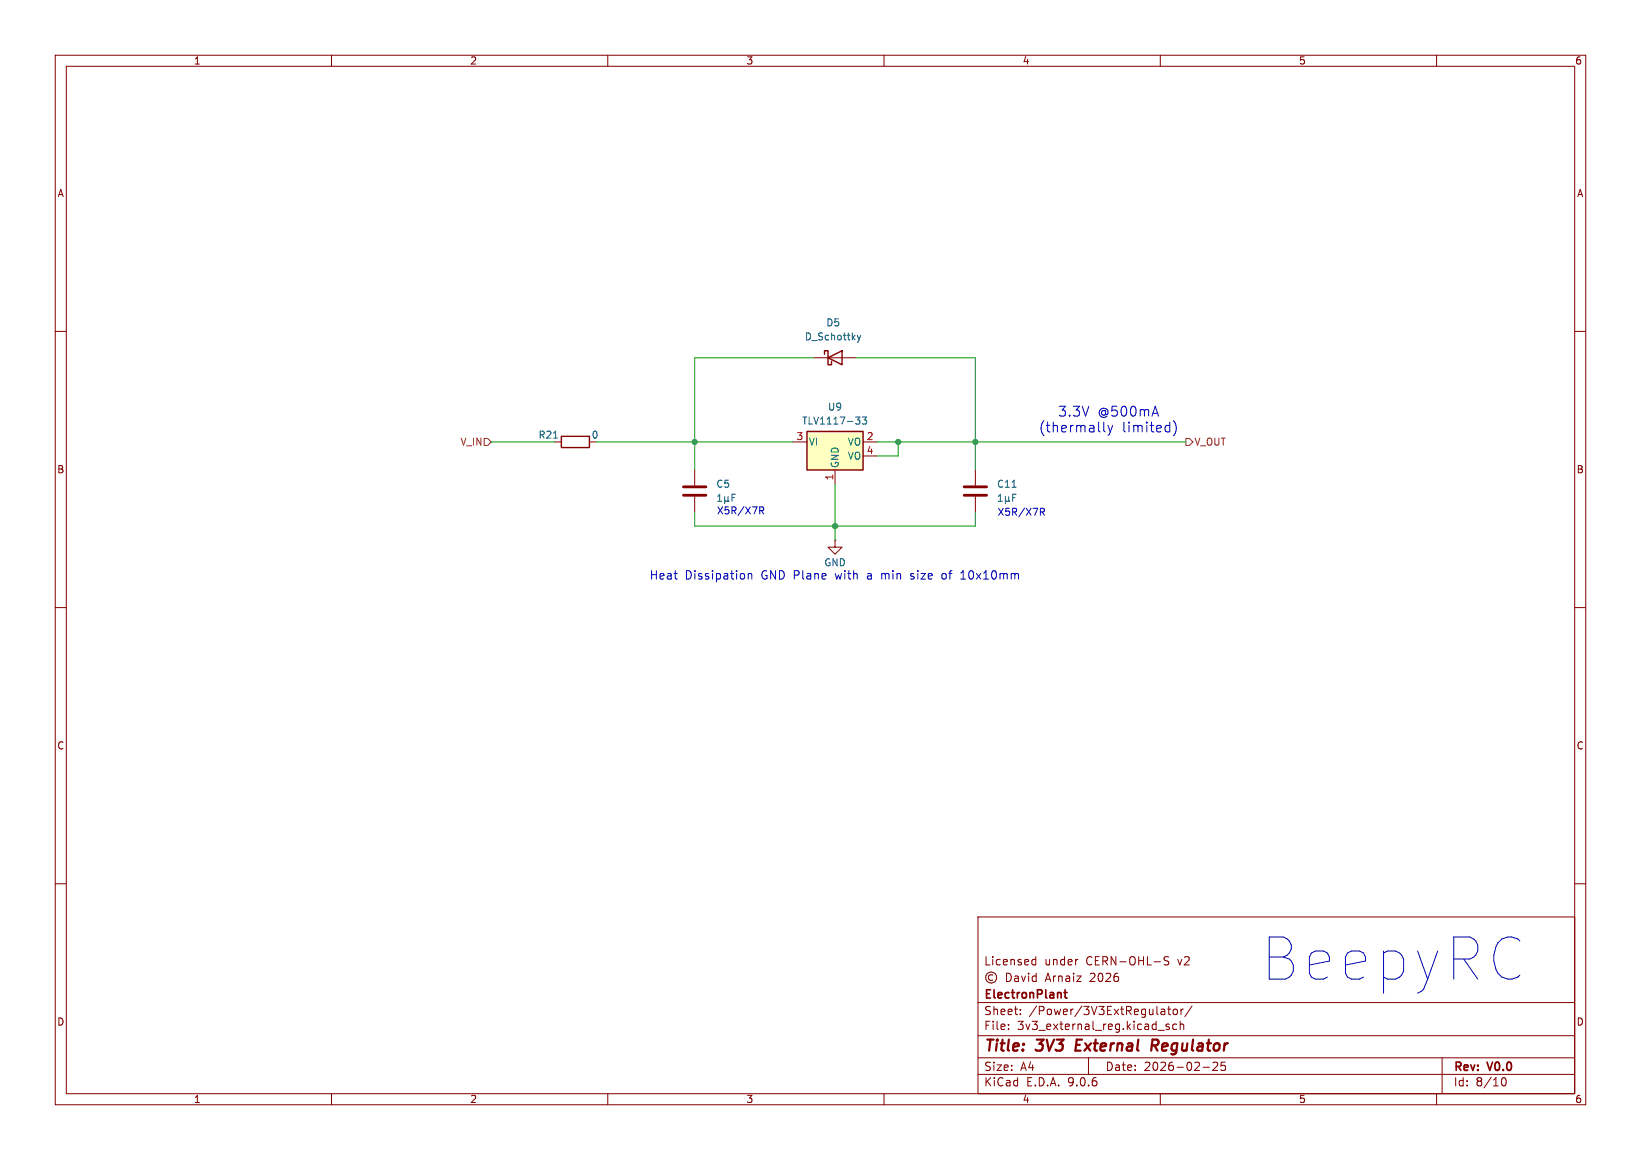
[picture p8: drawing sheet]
<svg xmlns="http://www.w3.org/2000/svg" width="297mm" height="210mm" viewBox="0 0 297 210" stroke-linecap="round" stroke-linejoin="round" font-family="sans-serif">
<g fill="none" stroke="#840000" stroke-width=".18">
<path d="M10 10h277v190h-277zM12 12h273v186h-273zM60 10v2M110 10v2M160 10v2M210 10v2M260 10v2M10 60h2M285 60h2M100.3 80h1.3M125.7 85.1v2.8M125.7 89.9v2.8"/>
<path d="M151.1 97.8v1.3h1.3l-1.3 1.2-1.2-1.2h1.2M151.1 97.8h.1M176.5 85.1v2.8M176.5 89.9v2.8M10 110h2M285 110h2M10 160h2M177 166h108v32h-108zM179.7 176.6a.52 .52 0 0 0-.8 .4 .52 .52 0 0 0 .8 .4M182.2 176.2a.76 .76 0 0 1 .8 .7 .76 .76 0 0 1-.8 .8zM183.7 176.8h.5l.1 .9M184.3 177.1h-.5a.29 .29 0 0 0-.2 .3 .29 .29 0 0 0 .2 .3l.5-.1"/>
<path d="M184.9 176.7l.3 1 .4-1M186.2 176.2v.1M186.2 176.7v1M186.9 174.6h.6M186.9 173.8h.6M187.5 173.2v1.5M187.5 176.8l-.4-.1-.3 .3v.4l.2 .2h.5M187.5 176.2v1.5M195 173.7h.1M211.5 173.3l-.5-.1-.3 .1v.5l.7 .3 .1 .3-.3 .3-.5-.1M285 160h2M60 198v2"/>
<path d="M110 198v2M160 198v2M177 194.5h108M177 191.5h108M177 187.5h108M177 181.5h108M182.5 186.3v.1M182.5 185.5v.1M184.7 183.6v.1M184.7 182.8v.1M197 191.5v3M209.6 186.5h1.1"/>
<path d="M210 198v2M210.3 182.7h.3l.2 .2v.8M210.8 183.6l-.5 .1M210.8 183.1h-.5M211.3 182.7h.6M211.5 182.2v1.3l.4 .2M211.6 185.5l-.4-.1-.2 .2 .1 .2 .5 .2v.3h-.6M212.5 182.8l.3-.1 .3 .3v.4l-.3 .3-.3-.1-.2-.2v-.4zM213 185.5l-.5-.1-.3 .3v.4l.2 .2h.6M213.6 185.5l.2-.1 .4 .1v.9M213.6 184.9v1.5M213.7 182.7v1"/>
<path d="M214.2 182.7l-.3 .1-.2 .2M215.7 182.1l-1.2 2M217.7 193.2h1.2M220.3 192.4v.5l-.8 .9h.9M221 192.3v.7l.2-.1h.5l.1 .6-.3 .3-.5-.1M260 198v2M261 191.5v6.5M271.7 195.7l.2-.5 .2-.1a.8 .8 0 0 1 .5 .7 .8 .8 0 0 1-.5 .8l-.2-.1-.2-.5"/>
<circle cx="179.4" cy="177" r="1"/>
</g>
<path d="M194.9 188.2l-.3 2h1M208.9 189.3l.6 .9M209.4 188.2h-.8l-.3 2M209.4 189.2l-.9 .1" fill="none" stroke="#840000" stroke-width=".4"/>
<path d="M192.6 179.7h.5M192.8 179.2v1.3l.3 .2" fill="none" stroke="#840000" stroke-width=".3"/>
<path d="M123.7 88.1h4.1M123.7 89.7h4.1M174.5 88.1h4.1M174.5 89.7h4.1" fill="none" stroke="#840000" stroke-width=".51"/>
<g fill="none" stroke="#006464" stroke-width=".18">
<path d="M100.2 79.3h.7M129.9 90.7h.7M129.9 89.8l.4-.3v1.2M131.2 90.6l.1 .1h.3l.2-.1M131.2 89.9v1.3M131.8 90.6l.1 .1M131.8 89.9v.7M132.5 90.1h.4M133.1 89.5h-.6v1.2M180.7 90.7h.7M180.7 89.8l.4-.3v1.2M182 90.6l.1 .1h.3l.2-.1"/>
<path d="M182 89.9v1.3M182.6 90.6l.1 .1M182.6 89.9v.7M183.2 88.2h.7M183.3 90.1h.4M183.9 89.5h-.6v1.2"/>
</g>
<path d="M101.6 79h5.1v2h-5.1z" fill="none" stroke="#840000" stroke-width=".25"/>
<path d="M146 78.1h10.2v7h-10.2z" fill="#ffffc2"/>
<path d="M146 78.1h10.2v7h-10.2zM149.2 64.1v-.6h.7v2.5h.6v-.6M149.9 64.8l2.5-1.3v2.5z" fill="none" stroke="#840000" stroke-width=".25"/>
<path d="M147.3 64.8h7.6M143.5 80h2.5M151.1 85.1v2.5M156.2 80h2.5M156.2 82.6h2.5" fill="none" stroke="#840000" stroke-width=".18"/>
<path d="M154.8 75.5h.8l-.4 .5 .4 .1v.4l-.2 .3h-.4M155.2 60.7l.3 .8M155.5 61.5l-.3 .5M155.8 60.7l-.3 .8M156.1 75.5h.7l-.4 .5 .4 .1v.6l-.2 .1-.5-.1" fill="none" stroke="#006464" stroke-width=".18"/>
<path d="M87.6 79.4h.7l.6 .6-.6 .6h-.7zM214.6 79.4h.7l.6 .6-.6 .6h-.7z" fill="none" stroke="#725600" stroke-width=".18"/>
<path d="M147.3 64.8h-21.6v20.3M154.9 64.8h21.6v20.3M88.9 80h11.4M107.9 80h35.6M125.7 92.7v2.6h50.8v-2.6M151.1 87.6v10.2M158.7 80h55.9M162.6 80v2.6h-3.9" fill="none" stroke="#009600" stroke-width=".18"/>
<g fill="none" stroke="#0000c2" stroke-width=".18">
<path d="M199.8 76.4v1.5l.2 .3M200.5 77l.5 1.2M201 78.2l-.2 .4-.3 .2M201.4 77l-.4 1.2M212.4 76.2a2.04 2.04 0 0 1 0 2.7M137.5 91.8h.5l.2 .2-.1 .4h-.6M137.8 92.4l.4 .6M188.3 92h.5l.2 .3-.1 .3-.6 .1M188.6 92.7l.4 .6M135.4 103.8v1M135.4 104l.2-.2 .4 .1 .1 .9M164.8 104.8h.2"/>
<path d="M164.9 103.9v.4M170.8 103.8l-.3 .3v.5l.3 .2M173.9 104.8h.9M173.9 103.8l.4-.5v1.5"/>
</g>
<g fill="#009600" stroke="#009600" stroke-width=".18">
<circle cx="176.5" cy="80" r=".46"/>
<circle cx="151.1" cy="95.3" r=".46"/>
<circle cx="162.6" cy="80" r=".46"/>
<circle cx="125.7" cy="80" r=".46"/>
</g>
<text font-size="10.6" fill="#0000c2" x="228.4" y="177.8">BeepyRC</text>
<g font-size="2.8" fill="#840000">
<text x="178" y="190.9">Title:</text>
<text x="187.7" y="190.9">3V3</text>
<text x="195.5" y="190.9">External</text>
<text x="210" y="190.9">Regulator</text>
</g>
<g font-size="2.5" fill="#0000c2">
<text x="191.4" y="75.6">3.3V</text>
<text x="198.6" y="75.6">@500mA</text>
<text x="188" y="78.5">(thermally</text>
<text x="203" y="78.5">limited)</text>
</g>
<g font-size="2.1" fill="#0000c2">
<text x="117.5" y="105.1">Heat</text>
<text x="124" y="105.1">Dissipation</text>
<text x="137.8" y="105.1">GND Plane</text>
<text x="151.5" y="105.1">with</text>
<text x="157.4" y="105.1">a</text>
<text x="160.1" y="105.1">min</text>
<text x="165.5" y="105.1">size</text>
<text x="171.3" y="105.1">of</text>
<text x="174.9" y="105.1">10x10mm</text>
</g>
<g font-size="2.1" fill="#840000">
<text x="178" y="175">Licensed</text>
<text x="189" y="175">under</text>
<text x="189.2" y="178">Arnaiz</text>
<text x="196.6" y="175">CERN-OHL-S</text>
<text x="197.4" y="178">2026</text>
<text x="213.3" y="175">v2</text>
<text x="178" y="184">Sheet:</text>
<text x="178" y="181.2">ElectronPlant</text>
<text x="186.2" y="184">/Power/3V3ExtRegulator/</text>
<text x="178" y="186.7">File:</text>
<text x="184.1" y="186.7">3v3_external_reg.kicad_sch</text>
<text x="178" y="196.9">KiCad</text>
<text x="178" y="194.1">Size:</text>
<text x="184.7" y="194.1">A4</text>
<text x="185.7" y="196.9">E.D.A.</text>
<text x="193.3" y="196.9">9.0.6</text>
<text x="200" y="194.1">Date:</text>
<text x="207" y="194.1">2026-02-25</text>
<text x="263" y="194.3">Rev:</text>
<text x="263" y="196.9">Id:</text>
<text x="267.1" y="196.9">8/10</text>
<text x="269.4" y="194.3">V0.0</text>
</g>
<g font-size="1.8" fill="#840000">
<text x="35" y="11.9">1</text>
<text x="85" y="11.9">2</text>
<text x="135" y="11.9">3</text>
<text x="185" y="11.9">4</text>
<text x="235" y="11.9">5</text>
<text x="285" y="11.9">6</text>
<text x="10.3" y="35.9">A</text>
<text x="285.3" y="35.9">A</text>
<text x="10.3" y="85.9">B</text>
<text x="285.3" y="85.9">B</text>
<text x="10.3" y="135.9">C</text>
<text x="285.3" y="135.9">C</text>
<text x="10.3" y="185.9">D</text>
<text x="285.3" y="185.9">D</text>
<text x="35" y="199.9">1</text>
<text x="85" y="199.9">2</text>
<text x="135" y="199.9">3</text>
<text x="185" y="199.9">4</text>
<text x="235" y="199.9">5</text>
<text x="285" y="199.9">6</text>
</g>
<g font-size="1.8" fill="#006464">
<text x="149.5" y="59.3">D5</text>
<text x="145.6" y="61.8">D_Schottky</text>
<text x="145.1" y="77.1">TLV1117-33</text>
<text x="149.8" y="74.5">U9</text>
<text x="97.4" y="79.6">R21</text>
<text x="107" y="79.6">0</text>
<text x="146.3" y="80.9">VI</text>
<text x="153.3" y="80.9">VO</text>
<text x="153.3" y="83.4">VO</text>
<text x="129.5" y="88.5">C5</text>
<text x="152" y="84.8" transform="rotate(-90 152 84.8)">GND</text>
<text x="180.3" y="88.5">C11</text>
<text x="149.1" y="102.7">GND</text>
</g>
<g font-size="1.8" fill="#725600">
<text x="83.2" y="80.9">V_IN</text>
<text x="216.1" y="80.9">V_OUT</text>
</g>
<g font-size="1.8" fill="#a90000">
<text x="144.1" y="79.8">3</text>
<text x="156.8" y="79.8">2</text>
<text x="156.8" y="82.3">4</text>
<text x="150.9" y="87.1" transform="rotate(-90 150.9 87.1)">1</text>
</g>
<g font-size="1.8" fill="#0000c2">
<text x="129.7" y="93.3">X5R/X7R</text>
<text x="180.5" y="93.6">X5R/X7R</text>
</g>
</svg>
